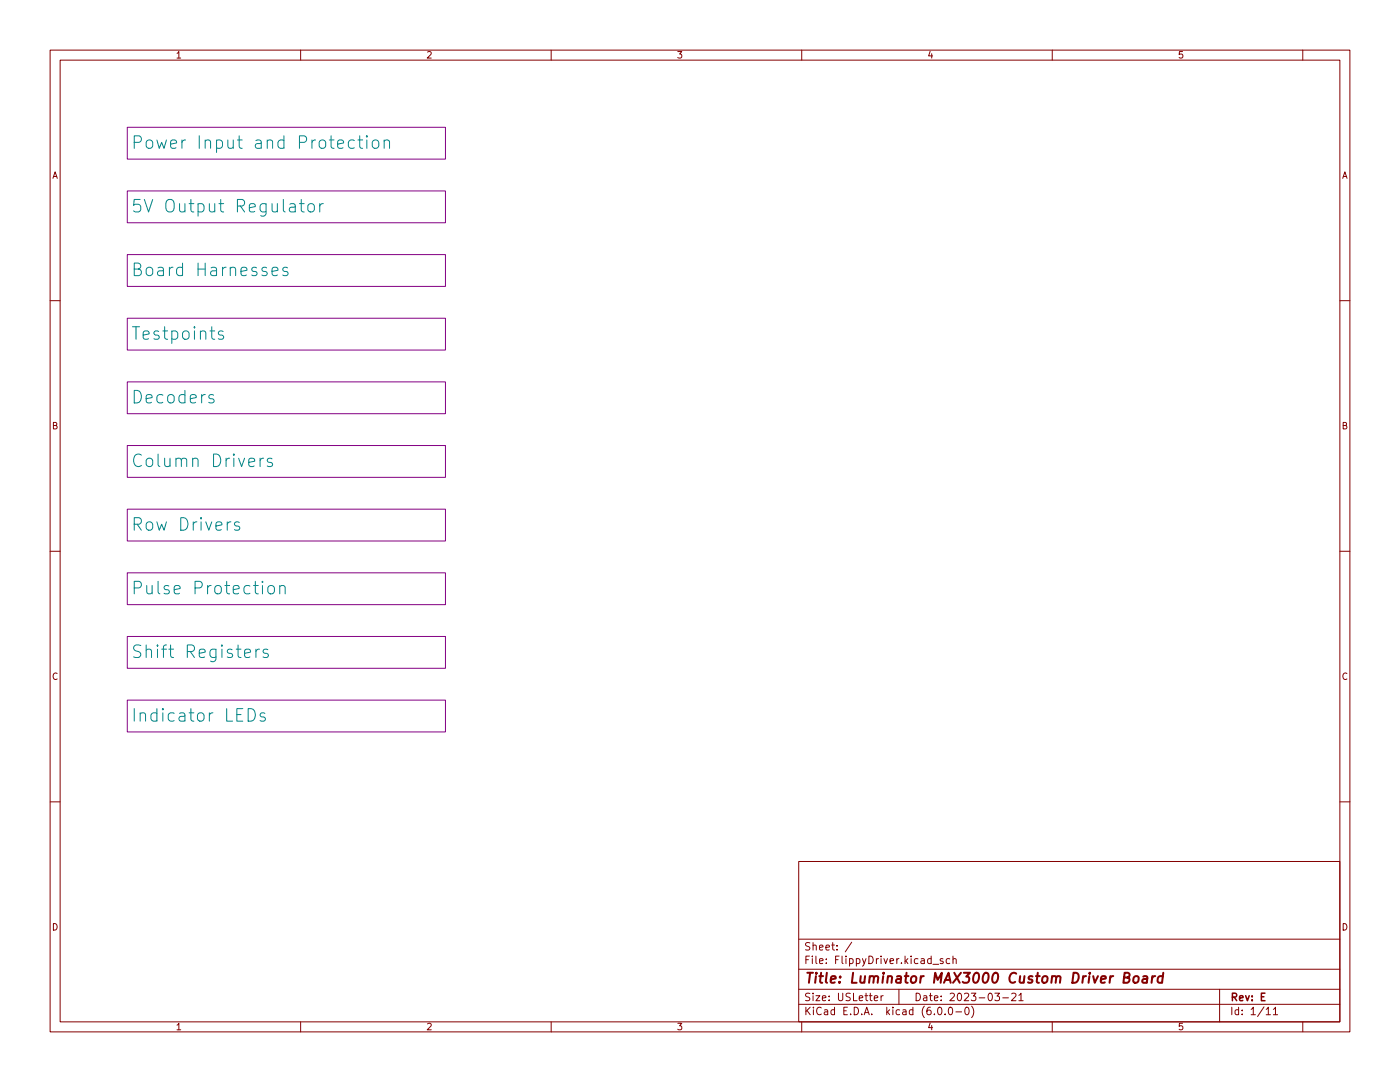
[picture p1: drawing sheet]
<svg xmlns="http://www.w3.org/2000/svg" width="279mm" height="216mm" viewBox="0 0 279 216" stroke-linecap="round" stroke-linejoin="round" font-family="sans-serif">
<g fill="none" stroke="#840000" stroke-width=".2">
<path d="M10 10h259.4v195.9h-259.4zM12 12h255.4v191.9h-255.4zM60 10v2M110 10v2M160 10v2M210 10v2M260 10v2M10 60h2M267.4 60h2M10 110h2M267.4 110h2M10 160h2"/>
<path d="M267.4 160h2M159.4 171.9h108v32h-108zM159.4 197.4h108M159.4 193.4h108M159.4 187.4h108M170 188l-1.3 1.9M174.5 199.2l.7-.2-.1-.3h-.4l-.2 .2v.7h.6M175.8 198.7v1M176.3 198.7l-.5 .3M179.4 197.4v3M186.2 192.4h1.1M188.2 191.4l-.4-.1-.2 .2 .1 .2 .5 .2v.3h-.6"/>
<path d="M189.5 191.4l-.4-.1-.3 .3 .2 .6h.5M190.2 191.4l.2-.1 .4 .1v.9M190.2 190.8v1.5M198.5 198.2h1l-.5 .5 .4 .2v.6l-.2 .2-.7-.2M200.1 199.1h1.2M201.9 198.3l.6-.1 .3 .4-1 1.1h1M203.3 198.6l.5-.4v1.5M203.3 199.7h.9M243.4 197.4v6.5M60 203.9v2M110 203.9v2M159.4 200.4h108"/>
<path d="M160 203.9v2M187.3 201h.2a.8 .8 0 0 1 .5 .7 .8 .8 0 0 1-.5 .8 1 1 0 0 1-.2-1.5zM188.6 202.3v.2M189.5 201h.1a.8 .8 0 0 1 .5 .7 .8 .8 0 0 1-.5 .8 1 1 0 0 1-.1-1.5zM190.8 201.9h1.1M192.8 201h.1a.8 .8 0 0 1 .5 .7 .8 .8 0 0 1-.5 .8 1 1 0 0 1-.1-1.5zM193.9 200.8a1.72 1.72 0 0 1 0 2.2M210 203.9v2M252.7 201.4l.4-.4v1.5M252.7 202.5h.8M254.1 201.4l.4-.4v1.5M254.1 202.5h.9"/>
<path d="M260 203.9v2"/>
</g>
<path d="M224.3 195.1h.7l.3-.2a.45 .45 0 0 0-.2-.8h-.7l-.2 2 1-.1a.51 .51 0 0 0 .2-.5 .51 .51 0 0 0-.4-.4M226.3 195a.52 .52 0 0 1 .6-.2 .52 .52 0 0 1 .4 .4l-.1 .5a.55 .55 0 0 1-.5 .4 .55 .55 0 0 1-.6-.4zM228.2 194.9h.7v1.2M229 195.2l-.7 .1a.4 .4 0 0 0-.3 .4 .4 .4 0 0 0 .2 .4l.7-.1M230 194.8l-.2 1.3M230.6 194.8l-.4 .1-.3 .3M232.1 194.9a.66 .66 0 0 0-1 .3l-.1 .5 .2 .3h.7M232.2 194.1l-.3 2" fill="none" stroke="#840000" stroke-width=".4"/>
<g fill="#fff" stroke="#fff" stroke-width=".2">
<path d="M25.4 101.6h63.5v6.4h-63.5z"/>
<path d="M25.4 139.7h63.5v6.4h-63.5z"/>
<path d="M25.4 114.3h63.5v6.4h-63.5z"/>
<path d="M25.4 127h63.5v6.4h-63.5z"/>
<path d="M25.4 76.2h63.5v6.4h-63.5z"/>
<path d="M25.4 88.9h63.5v6.4h-63.5z"/>
<path d="M25.4 38.1h63.5v6.4h-63.5z"/>
<path d="M25.4 63.5h63.5v6.4h-63.5z"/>
<path d="M25.4 50.8h63.5v6.4h-63.5z"/>
<path d="M25.4 25.4h63.5v6.4h-63.5z"/>
</g>
<path d="M25.4 38.1h63.5v6.4h-63.5zM25.4 25.4h63.5v6.4h-63.5zM25.4 50.8h63.5v6.4h-63.5zM25.4 76.2h63.5v6.4h-63.5zM25.4 63.5h63.5v6.4h-63.5zM25.4 88.9h63.5v6.4h-63.5zM25.4 101.6h63.5v6.4h-63.5zM25.4 114.3h63.5v6.4h-63.5zM25.4 139.7h63.5v6.4h-63.5zM25.4 127h63.5v6.4h-63.5z" fill="none" stroke="#840084" stroke-width=".2"/>
<g fill="none" stroke="#008484" stroke-width=".2">
<path d="M26.8 28.4h.9a.68 .68 0 0 0 .5-.6 .68 .68 0 0 0-.5-.7h-.9v2.5M28 39.8h-1.2l-.1 1.2 .3-.2 .9 .1 .2 .3-.1 .9-.4 .2h-.6l-.3-.2M73.2 27.1l-.1 .1 .1 .1 .1-.1-.1-.1v.2M73.2 27.9v1.7M74.4 28.2a.68 .68 0 0 1 .7-.3 .68 .68 0 0 1 .5 .5v.7a.68 .68 0 0 1-.7 .5 .68 .68 0 0 1-.6-.5zM76.7 28.2a.62 .62 0 0 1 1 .1v1.3M76.7 27.9v1.7M26.8 53.7h.8a.61 .61 0 0 0 .5-.6 .61 .61 0 0 0-.5-.6h-.8v2.5h.9a.67 .67 0 0 0 .5-.7 .67 .67 0 0 0-.6-.6M57.4 53.5l-.6-.2-.4 .4 .1 .3 .9 .3 .1 .2-.1 .4-.3 .1-.7-.1M61.5 40.9a.68 .68 0 0 1 .7-.3 .68 .68 0 0 1 .5 .5v.7a.68 .68 0 0 1-.6 .5 .68 .68 0 0 1-.7-.5zM63.8 40.6v1.7M64.5 40.6a.64 .64 0 0 0-.7 .5"/>
<path d="M44.5 66.2l-.6-.2-.3 .4 .1 .3 .8 .3 .1 .2-.1 .4-.2 .1-.7-.1M54.3 91.6l-.6-.2-.4 .4 .2 .3 .8 .3 .1 .2-.1 .4-.3 .1-.7-.1M26.8 117.3h.9a.68 .68 0 0 0 .5-.6 .68 .68 0 0 0-.5-.7h-.9v2.5M47.7 104.3l-.6-.2-.3 .4 .1 .3 .8 .3 .2 .2-.2 .4-.2 .1-.7-.1M53.6 117.1a.68 .68 0 0 1 .6-.3 .68 .68 0 0 1 .6 .5v.7a.68 .68 0 0 1-.7 .5 .68 .68 0 0 1-.6-.5zM55.8 117.1a.62 .62 0 0 1 1.1 .1v1.3M55.8 116.8v1.7M28.1 128.8l-1-.1a.61 .61 0 0 0-.4 .6 .61 .61 0 0 0 .4 .6 .91 .91 0 0 1 1 .6 .64 .64 0 0 1-.5 .7l-.9-.1M51.8 129.5a.64 .64 0 0 0-.7 .5M53.5 129.7l-.6-.2-.4 .4 .1 .3 .9 .3 .1 .2-.1 .4-.3 .1-.7-.1M52.9 142.4l-.6-.2-.4 .4 .1 .3 .9 .3 .1 .2-.1 .4-.3 .1-.7-.1"/>
</g>
<g font-size="3.5" fill="#008484">
<text x="29.6" y="29.7">Power Input and Protection</text>
<text x="28.5" y="42.4">5V Output Regulator</text>
<text x="27.8" y="55.1">Board Harnesses</text>
<text x="26.9" y="67.8">Testpoints</text>
<text x="26.8" y="80.5">Decoders</text>
<text x="27.6" y="93.2">Column Drivers</text>
<text x="27.1" y="105.9">Row Drivers</text>
<text x="28.1" y="118.6">Pulse Protection</text>
<text x="27.8" y="131.3">Shift Registers</text>
<text x="27.5" y="144">Indicator LEDs</text>
</g>
<text font-size="2.8" fill="#840000" x="160.4" y="196.2">Title: Luminator MAX3000 Custom Driver Board</text>
<g font-size="2.1" fill="#840000">
<text x="160.4" y="189.7">Sheet: /</text>
<text x="160.4" y="192.4">File: FlippyDriver.kicad_sch</text>
<text x="160.4" y="202.5">KiCad E.D.A. kicad (6.0.0-0)</text>
<text x="160.4" y="199.7">Size: USLetter</text>
<text x="182.4" y="199.7">Date: 2023-03-21</text>
<text x="245.4" y="199.7">Rev: E</text>
<text x="245.4" y="202.5">Id: 1/11</text>
</g>
<g font-size="1.8" fill="#840000">
<text x="35" y="11.6">1</text>
<text x="85" y="11.6">2</text>
<text x="135" y="11.6">3</text>
<text x="185" y="11.6">4</text>
<text x="235" y="11.6">5</text>
<text x="10.3" y="35.6">A</text>
<text x="267.7" y="35.6">A</text>
<text x="10.3" y="85.7">B</text>
<text x="267.7" y="85.7">B</text>
<text x="10.3" y="135.6">C</text>
<text x="267.7" y="135.6">C</text>
<text x="10.3" y="185.7">D</text>
<text x="267.7" y="185.7">D</text>
<text x="35" y="205.6">1</text>
<text x="85" y="205.6">2</text>
<text x="135" y="205.6">3</text>
<text x="185" y="205.6">4</text>
<text x="235" y="205.6">5</text>
</g>
</svg>
